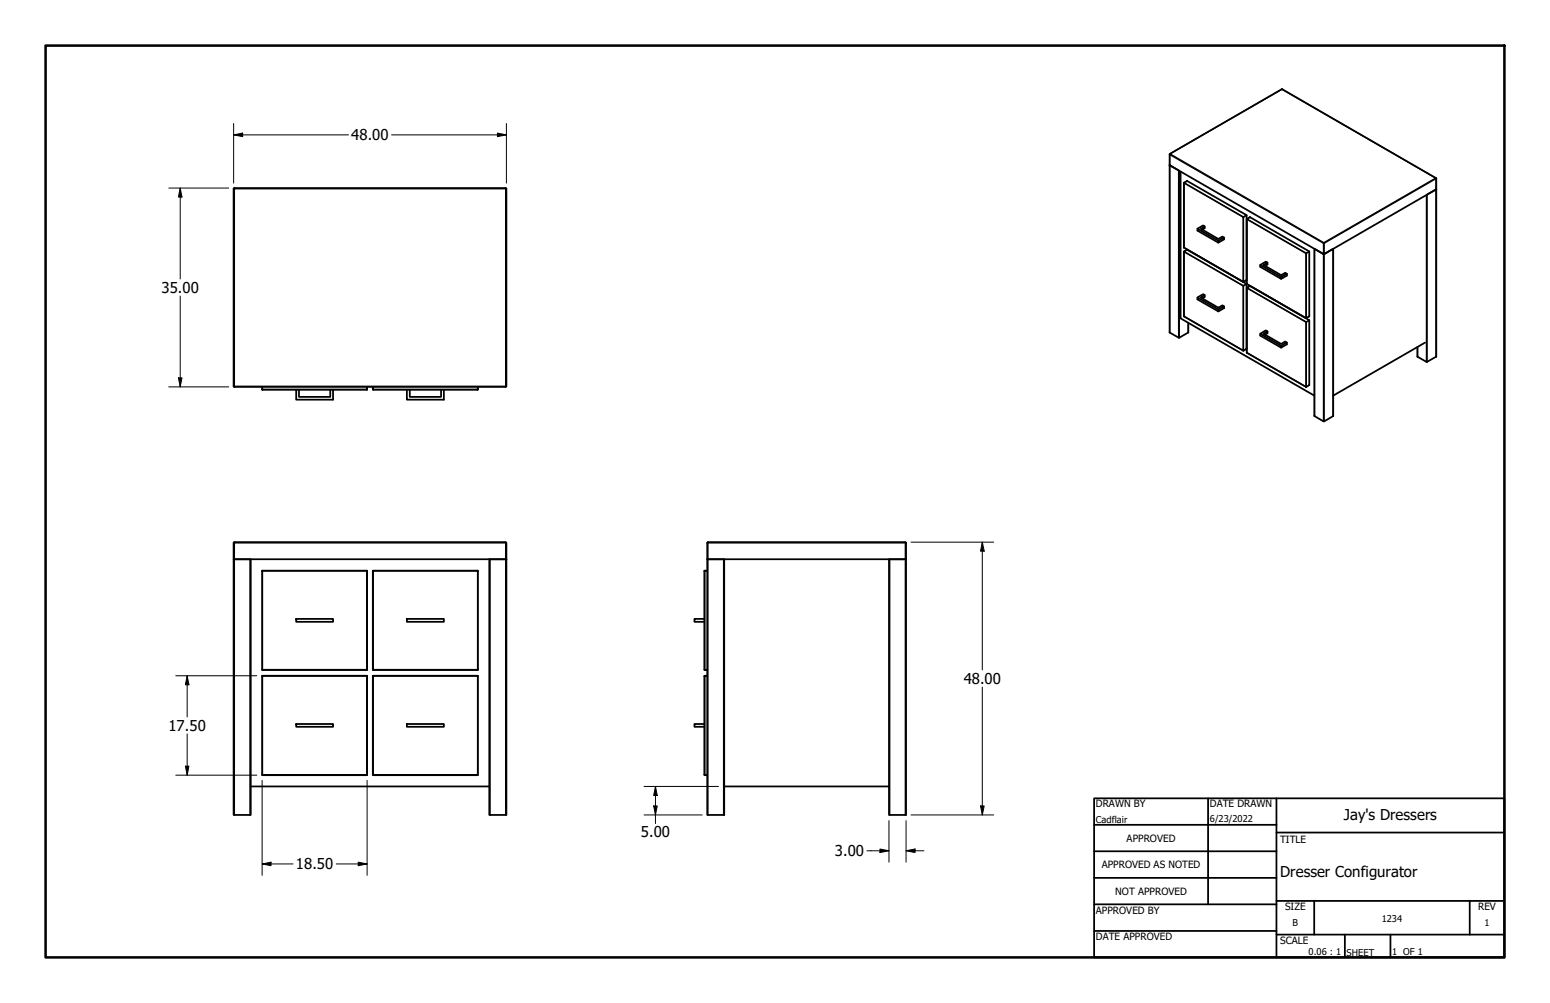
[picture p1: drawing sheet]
<svg xmlns="http://www.w3.org/2000/svg" width="432mm" height="279mm" viewBox="0 0 432 279" stroke-linecap="round" stroke-linejoin="round" font-family="sans-serif">
<!-- layer: Visible Narrow (ANSI) -->
<g fill="none" stroke="#000" stroke-width=".35">
<path d="M357 24.9h.2M65.3 52.4v.2h-.2M65.3 52.6h75.6v55h-75.6zM140.9 52.4v.2h.2M325.9 42.9l-.1 .1M326 42.9l31.1-18 42.8 24.7-31.1 18zM328.3 47.4v46.7M328.5 47.6v46.5M329.8 51l16.5 9.5v18l-16.5-9.5M329.8 51v18M329.9 50.9l-.1 .1M330.7 50.4l-.8 .5 16.5 9.5 .8-.5"/>
<path d="M397.4 54.3v46.5M397.6 54.2v46.6M400 49.6l.1 .1M329.8 68.9l.1 .1M329.8 70.2l16.5 9.5v17.9l-16.5-9.5zM329.9 70l-.1 .1M330.7 69.6l-.8 .5 16.5 9.5 .8-.5M346.3 78.5h.1M346.4 60.5v18l.9-.5M346.4 79.7v17.9l.9-.4M347.3 60l-.9 .5M347.3 79.2l-.9 .5"/>
<path d="M347.3 79v.1M347.3 61v.1M347.3 61.1l16.5 9.5v18l-16.5-9.5M347.3 61.1v18M348.2 60.5l-.8 .5 16.5 9.5 .8-.5M348.2 79.7l-.8 .5 16.5 9.4 .8-.4M363.9 70.6v18M364.7 70.1l-.8 .5M366.2 69.3v46.6M368.7 67.8l-42.8-24.7v49.5M368.7 67.8v49.6M371.4 69.3v46.6"/>
<path d="M329.8 88.1l.1 .1M331 89.9v2.7M346.3 97.7h.1M347.3 98.2v.1M347.3 80.2h.1M347.3 80.3v17.9M347.3 80.3l16.5 9.4v18l-16.5-9.5M363.8 88.6h.1M363.9 89.7v18M364.7 88.1l-.8 .5M364.7 89.3l-.8 .4M394.9 96.7v2.7"/>
<path d="M400 99.4v-49.6l-31.1 18v49.6M65.1 107.6l.2 .2M73 108.4l.1 .2M73.1 107.8v.6h29.1v-.6M102.3 108.4l-.1 .2M103.9 108.4l.1 .2M104 107.8v.6h29v-.6M133.1 108.4l-.1 .2M141.1 107.6l-.2 .2M363.8 107.8h.1M364.7 107.2l-.8 .5M65.1 151.2h76"/>
<path d="M65.3 151v76M69.6 155.8v71.2M73.1 159l-.1 .1M73.1 159.1h29.1v27.4h-29.1zM102.2 159l.1 .1M104 159l-.1 .1M104 159.1h29v27.4h-29zM133 159l.1 .1M136.5 155.8v71.2M140.9 151v76M196.2 159.1h.2v27.4h.6M196.4 159l.6 .1"/>
<path d="M197.2 151l-.2 .2M201.6 155.8v71.2M247.9 155.8v71.2M252.2 151v.2h.2M73 186.5l.1 .2M73.1 188.2l-.1 .1M73.1 188.3h29.1v27.5h-29.1zM102.2 188.2l.1 .1M102.3 186.5l-.1 .2M103.9 186.5l.1 .2M104 188.2l-.1 .1M104 188.3h29v27.5h-29z"/>
<path d="M133 188.2l.1 .1M133.1 186.5l-.1 .2M196.2 186.5l.2 .2M196.2 188.3h.2v27.5h.6M196.4 188.2l.6 .1M73 215.8l.1 .1M102.3 215.8l-.1 .1M103.9 215.8l.1 .1M133.1 215.8l-.1 .1M196.2 215.8l.2 .1M197.2 227v-75.8h55v75.8"/>
<circle cx="346.4" cy="79.6" r=".08"/>
<circle cx="346.4" cy="60.5" r=".08"/>
<circle cx="363.9" cy="70.6" r=".08"/>
<circle cx="368.8" cy="67.7" r=".12"/>
<circle cx="363.9" cy="89.7" r=".08"/>
</g>
<!-- layer: Visible (ANSI) -->
<g fill="none" stroke="#000" stroke-width=".49">
<path d="M65.3 52.4l-.2 .2v55l.2 .2M65.3 52.4h75.6M140.8 52.4l.2 .2M141.1 52.6v55M325.8 46h.1M325.9 46l42.8 24.8M325.9 46l2.4 1.4M325.9 42.9l31.2-18.1 42.9 24.8 .1 49.7-2.7 1.5-2.5-1.5v-2.6M325.9 42.8l-.1 49.8 2.7 1.5 2.5-1.5v-2.6M328.9 47.8v40.9l37.2 21.5M329.9 50.9v18.1M329.9 50.9l.8-.5 16.5 9.5 .1 18.1"/>
<path d="M400 52.8l-31.1 18M400 52.8l-2.4 1.4M400.1 52.7l-.1 .1M329.9 70v18.2M329.9 70l.8-.4 16.5 9.5 .1 18.1-.9 .5M329.9 69l16.4 9.5M333.6 63.7l1.6-.9 .4 .3v.5l-.7 .4M335.6 63.1l-1.1 .6 4.9 2.9 1.1-.7 .5 .3v.5l-1.6 .9-5.8-3.4v-.5l5.8 3.4v.5M341 66.2l-1.6 .9M346.3 78.5h.1M347.2 78l-.8 .5M347.3 78h-.1"/>
<path d="M348.2 60.5h.1M348.2 79.7h.1M348.2 60.5l-.9 .6v18l16.5 9.5 .9-.5M348.2 79.7l-.9 .5v18.1l16.5 9.5 .9-.5M348.2 60.5l16.5 9.6v18M348.2 79.7l16.5 9.5v18M351.1 73.8l1.5-.9 .5 .3v.5l-.7 .3M353.1 73.2l-1.1 .6 4.9 2.9 1.1-.7 .5 .3v.5l-1.6 .9-5.8-3.4v-.5l5.8 3.4v.5M358.5 76.3l-1.6 .9M366.1 69.3v46.6l2.6 1.5 2.7-1.5v-46.6M366.2 69.3l2.5 1.5M368.7 70.8h.2"/>
<path d="M371.4 69.3l-2.5 1.5M329.9 88.2l16.4 9.5M333.6 82.9l1.6-.9 .4 .2v.5l-.7 .4M335.6 82.2l-1.1 .7 4.9 2.8 1.1-.6 .5 .2v.5l-1.6 .9-5.8-3.3v-.5l5.8 3.3v.5M341 85.3l-1.6 .9M346.3 97.7h.1M351.1 93l1.5-1 .5 .3v.5l-.7 .4M353.1 92.3l-1.1 .7 4.9 2.8 1.1-.7 .5 .3v.5l-1.6 .9-5.8-3.3v-.5l5.8 3.3v.5M358.5 95.4l-1.6 .9M364.7 88.1h.1M397 95.4l-25.6 14.8M65.3 107.8h75.6"/>
<path d="M73 108.5h29.3M73 107.8v.6M82.5 108.6v2.7h10.3v-2.7M83.3 108.6v2h8.7v-2M102.3 107.8v.6M103.9 107.8l.1 .8h29l.1-.8M113.3 108.6v2.7h10.3v-2.7M114.2 108.6v2h8.7v-2M141 107.6l-.2 .2M364.7 107.2v.1M65.3 151.1l-.2 .2v4.5h76v71.2h-4.8v-71.2M65.3 155.8h-.2v71.2h4.7v-71.2"/>
<path d="M65.3 151h75.6M73 159.1h29.3M73 159.1v27.4M102.3 159.1v27.4M103.9 159h29.2v27.6h-29.2zM140.8 151.1l.2 .2M141.1 151.2v4.6h-.2M197 159l-.8 .1v27.4l.8 .2M197.2 155.8h-.2v71.2h4.8v-71.2M197.2 151h55M197.2 151.1l-.2 .2v4.5h55.2M247.6 155.8v71.2h4.8v-71.2h-.2"/>
<path d="M252.2 151.1l.2 .2v4.5h-.2M82.5 172.4h10.3v.8h-10.3zM113.3 172.4h10.3v.8h-10.3zM196.2 172.4h-2.7v.8h2.7M73 186.5h29.3M73 188.4h29.3M73 188.3v27.5M102.3 188.3v27.5M103.9 188.3v27.5M103.9 188.4h29.2M133.1 188.3v27.5M196.2 188.3v27.5"/>
<path d="M197 188.2l-.8 .2M69.8 219.1h66.5M73 215.8h29.3M82.5 201.7h10.3v.8h-10.3zM103.9 215.8h29.2M113.3 201.7h10.3v.8h-10.3zM196.2 201.7h-2.7v.8h2.7M196.2 215.8l.8 .1M201.8 219.1h45.8"/>
</g>
<!-- layer: Title (ANSI) -->
<g fill="none" stroke="#000" stroke-width=".49">
<path d="M304.8 222.4h114.3v44.3h-114.3zM304.8 237.1h50.8M304.8 229.8h50.8M336.5 222.4v29.5M355.6 231.9h63.5M355.6 222.4v44.3M304.8 259.3h50.8M304.8 244.5h50.8M304.8 251.9h50.8M355.6 251h63.5M366.1 251v9.3M409.4 251v9.3"/>
<path d="M355.6 260.3h63.5M374.6 260.3v6.4M387.3 260.3v6.4"/>
</g>
<!-- layer: Border (ANSI) -->
<path d="M12.7 12.7h406.4v254h-406.4z" fill="none" stroke="#000" stroke-width=".71"/>
<!-- layer: Dimension (ANSI) -->
<g fill="none" stroke="#000" stroke-width=".28">
<path d="M65.1 37.6l2.5-.5v1zM65.1 37.6h32M65.1 34.4v16.6M109.1 37.6h32M138.6 37.1l2.5 .5-2.5 .5zM141.1 34.4v16.6M47 52.4h16.7M50.2 52.4l.5 2.5h-1zM50.2 52.4v25.3M50.2 82.5v25.3M47 107.8h16.7M49.7 105.3h1l-.5 2.5z"/>
<path d="M253.8 151h23M273.6 151l.6 2.5h-1zM273.6 151v35.6M49 188.2h22.5M52.1 188.2l.5 2.5h-1zM52.1 188.2v11.5M273.6 191.4v35.6M49 215.9h22.5M51.6 213.4h1l-.5 2.5zM52.1 204.5v11.4M73 217.4v26.4M102.3 217.4v26.4"/>
<path d="M179.4 219.1h20.8M182.6 219.1l.5 2.5h-1zM182.6 219.1v10.3M179.4 227h16.2M182.1 224.5h1l-.5 2.5zM241.5 237h6.1M245.1 236.5l2.5 .5-2.5 .5zM247.6 228.6v11.6M252.4 237l2.5-.5v1zM252.4 237h5M252.4 228.6v11.6M253.8 227h23"/>
<path d="M273.2 224.5h1l-.6 2.5zM73 240.7l2.5-.5v1zM73 240.7h8.6M93.7 240.7h8.6M99.8 240.2l2.5 .5-2.5 .5z"/>
</g>
<g fill="#000">
<path d="M65.1 37.6l2.5-.5v1z" fill-rule="evenodd"/>
<path d="M138.6 37.1l2.5 .5-2.5 .5z" fill-rule="evenodd"/>
<path d="M50.2 52.4l.5 2.5h-1z" fill-rule="evenodd"/>
<path d="M49.7 105.3h1l-.5 2.5z" fill-rule="evenodd"/>
<path d="M273.6 151l.6 2.5h-1z" fill-rule="evenodd"/>
<path d="M52.1 188.2l.5 2.5h-1z" fill-rule="evenodd"/>
<path d="M51.6 213.4h1l-.5 2.5z" fill-rule="evenodd"/>
<path d="M182.1 224.5h1l-.5 2.5z" fill-rule="evenodd"/>
<path d="M182.6 219.1l.5 2.5h-1z" fill-rule="evenodd"/>
<path d="M245.1 236.5l2.5 .5-2.5 .5z" fill-rule="evenodd"/>
<path d="M252.4 237l2.5-.5v1z" fill-rule="evenodd"/>
<path d="M273.2 224.5h1l-.6 2.5z" fill-rule="evenodd"/>
<path d="M73 240.7l2.5-.5v1z" fill-rule="evenodd"/>
<path d="M99.8 240.2l2.5 .5-2.5 .5z" fill-rule="evenodd"/>
</g>
<g font-size="4.2">
<text x="97.9" y="39.1">48.00</text>
<text x="45" y="81.6">35.00</text>
<text x="268.5" y="190.5">48.00</text>
<text x="47" y="203.6">17.50</text>
<text x="178.5" y="233.3">5.00</text>
<text x="374.4" y="228.3">Jay's Dressers</text>
<text x="232.6" y="238.5">3.00</text>
<text x="82.4" y="242.2">18.50</text>
<text x="356.6" y="244.4">Dresser Configurator</text>
</g>
<g font-size="2.8">
<text x="305.3" y="224.9">DRAWN BY</text>
<text x="337" y="224.9">DATE DRAWN</text>
<text x="313.9" y="234.5">APPROVED</text>
<text x="356.6" y="234.9">TITLE</text>
<text x="306.9" y="241.9">APPROVED AS NOTED</text>
<text x="310.7" y="249.2">NOT APPROVED</text>
<text x="305.3" y="254.5">APPROVED BY</text>
<text x="358" y="253.5">SIZE</text>
<text x="411.8" y="253.5">REV</text>
<text x="305.3" y="261.9">DATE APPROVED</text>
<text x="356.6" y="262.9">SCALE</text>
</g>
<g font-size="2.6">
<text x="305.3" y="229.2">Cadflair</text>
<text x="337" y="228.8">6/23/2022</text>
<text x="360.1" y="257.9">B</text>
<text x="384.9" y="256.9">1234</text>
<text x="413.6" y="257.9">1</text>
<text x="364.6" y="266.1">0.06 : 1</text>
<text x="375.1" y="266.2">SHEET</text>
<text x="387.8" y="266.1">1 OF 1</text>
</g>
</svg>
